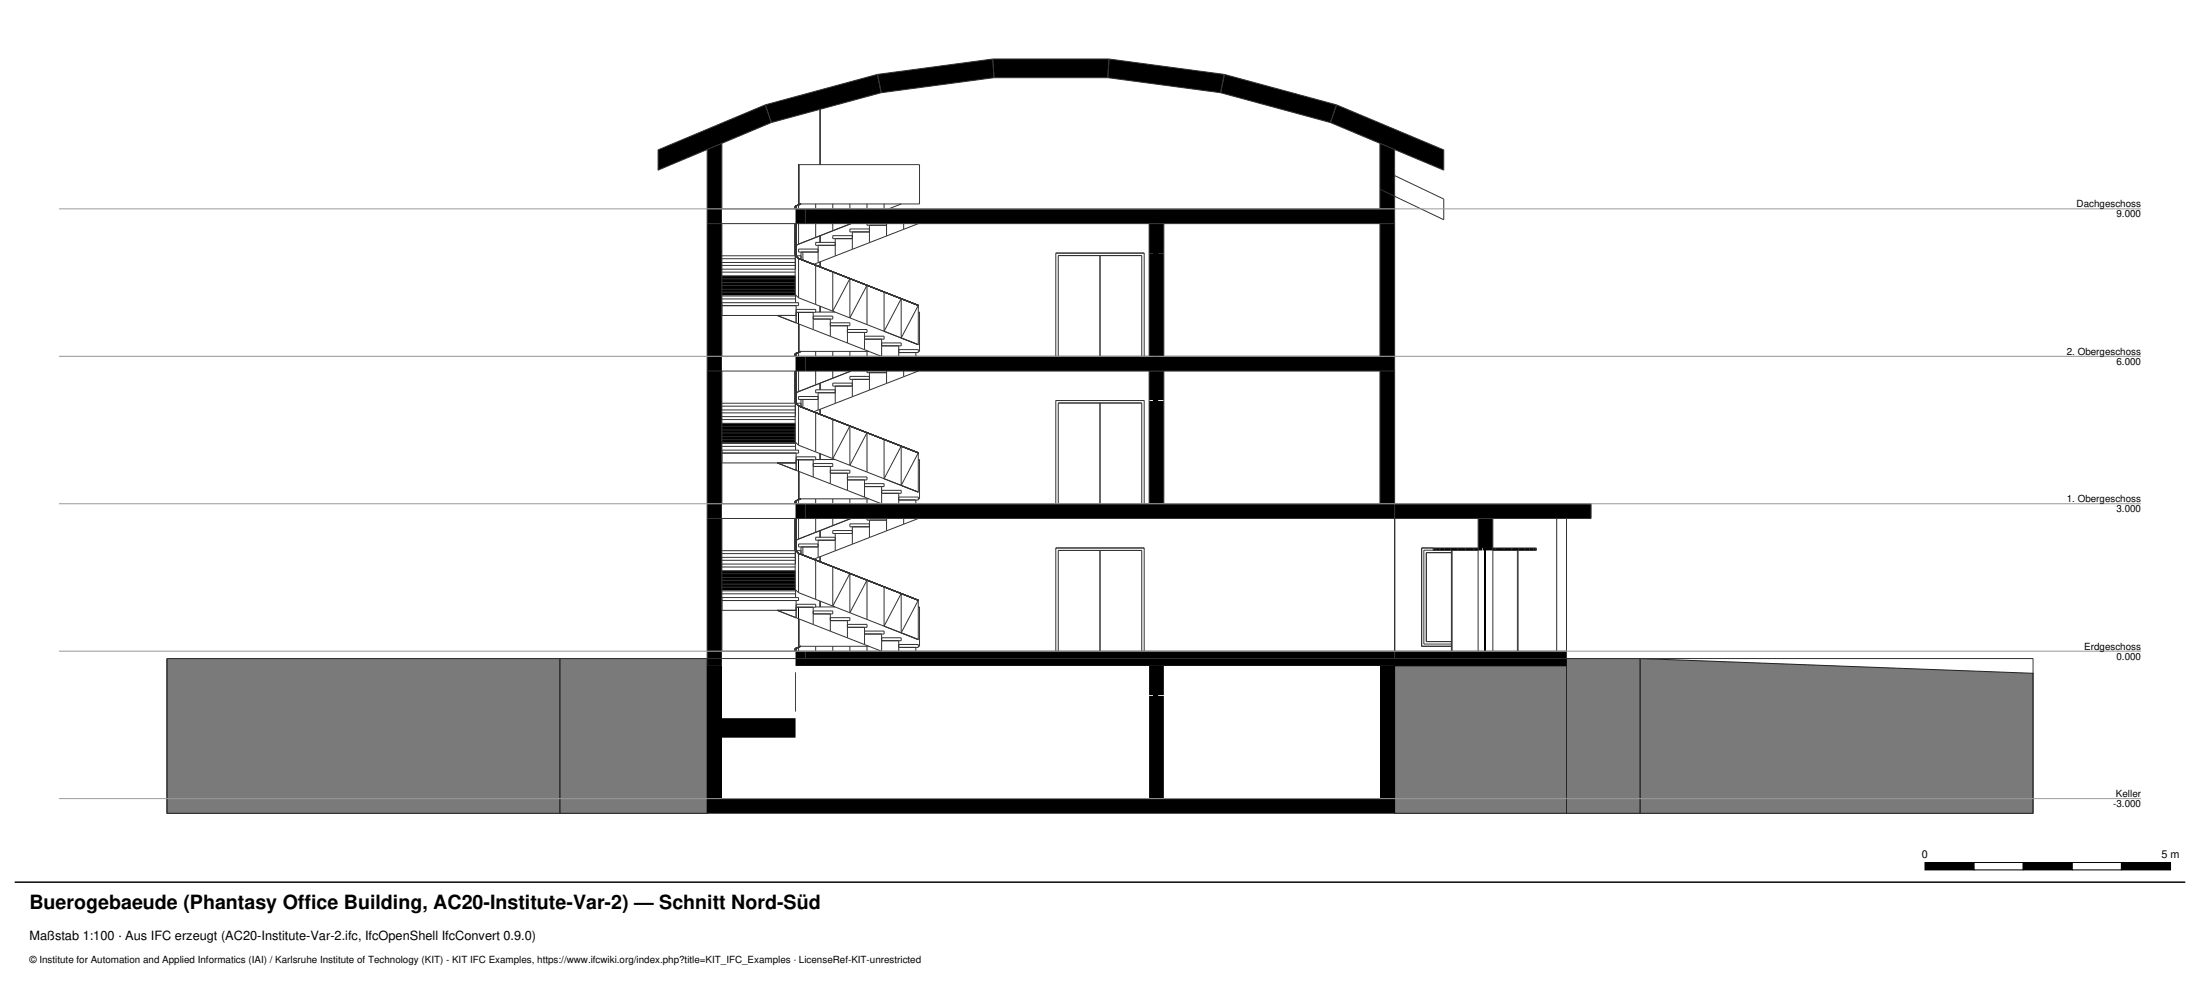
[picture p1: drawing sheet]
<svg xmlns="http://www.w3.org/2000/svg" width="448mm" height="205mm" viewBox="0 0 448 205" stroke-linecap="round" stroke-linejoin="round" font-family="sans-serif">
<path d="M34 134h80v31.5h-80zM114 134v31.5h30v-31.5zM284 135.5h35v-1.5h15v31.5h80v-28.5l-80-3v31.5h-50zM319 135.5v30z" fill-rule="evenodd" fill="#7a7a7a"/>
<path d="M34 134h80v31.5h-80zM114 134h30v31.5h-30M319 135.5v30M334 134l80 3v28.5h-80v-31.5h-15v1.5h-35v30h50" fill="none" stroke="#222" stroke-width=".2"/>
<g fill="#000">
<path d="M178.7 15.1l23.5-3.1 .2 3.8-23 3.1zM202.2 12h23.6l-.2 3.8h-23.2zM225.8 12l23.5 3.1-.7 3.8-23-3.1zM249.3 15.1l22.9 6.2-1.3 3.6-22.3-6zM134 30.5l21.8-9.2 1.3 3.6-23.1 9.7zM155.8 21.3l22.9-6.2 .7 3.8-22.3 6zM272.2 21.3l21.8 9.2v4.1l-23.1-9.7zM281 29.2l3 1.2v12.1h-3zM144 30.4l3-1.2v13.3h-3zM234.9 51.5h1v21h-1zM281 45.5h3v27h-3zM144 45.5h3v27h-3z"/>
<path d="M281 75.5h3v27h-3zM234.9 81.5h1v21h-1zM144 75.5h3v27h-3zM301 105.5h3v6h-3zM144 105.5h3v27h-3zM281 135.5h3v27h-3zM234.9 141.5h1v21h-1zM144 135.5h3v27h-3zM144 162.5h140v3h-140zM392 175.5h10v1.5h-10z"/>
<path d="M161.9 46.8h.2v8h-.2zM161.9 46.8h.2zM147 56.1h15v4h-15zM147 56.7h15z"/>
<path d="M234 45.5v6h3v21h-3v-21h3v-6zM235.9 51.5v21z"/>
<path d="M162 42.5v3h122v-3zM144 42.5v3h3v-3z"/>
<path d="M161.9 76.8h.2v8h-.2zM161.9 76.8h.2zM147 86.1h15v4h-15zM147 86.7h15z"/>
<path d="M162 72.5v3h122v-3zM144 72.5v3h3v-3z"/>
<path d="M234 75.5v6h3v21h-3v-21h3v-6zM235.9 81.5v21z"/>
<path d="M144 102.5v3h3v-3zM162 102.5v3h162v-3z"/>
<path d="M161.9 106.8h.2v8h-.2zM161.9 106.8h.2zM147 116.1h15v4h-15zM147 116.7h15z"/>
<path d="M301.9 111.5v.5h11v-.5h-10v.5v-.5zM291.9 111.5h10v.5h-10z"/>
<path d="M144 132.5v3h3v-3zM162 132.5v3h157v-3z"/>
<path d="M161.9 136.8h.2v8h-.2zM161.9 136.8h.2zM147 146.1h15v4h-15zM147 146.7h15z"/>
<path d="M234 135.5v6h3v21h-3v-21h3v-6zM235.9 141.5v21z"/>
</g>
<path d="M162.7 33.5v8M162.7 63.5v8M162.7 93.5v8M162.7 123.5v8M392 175.5h10v1.5h-10z" fill="none" stroke="#000" stroke-width=".2"/>
<path d="M302.4 112v20.5" fill="none" stroke="#000" stroke-width=".28"/>
<g fill="none" stroke="#333" stroke-width=".2">
<path d="M178.7 15.1l-22.9 6.2M178.7 15.1l.7 3.8M179.4 18.9l-22.3 6M202.2 12l-23.5 3.1M202.2 12l.2 3.8M202.2 12h23.6M202.4 15.8l-23 3.1M202.4 15.8h23.2M225.6 15.8l23 3.1M225.8 12l-.2 3.8M225.8 12l23.5 3.1M248.6 18.9l22.3 6"/>
<path d="M249.3 15.1l-.7 3.8M249.3 15.1l22.9 6.2M144 30.4v103.6M147 29.2v13.3M155.8 21.3l-21.8 9.2v4.1l23.1-9.7M155.8 21.3l1.3 3.6M162.6 33.5h24.7v8h-24.7zM162.8 33.5v8M167 22.2v11.3M272.2 21.3l-1.3 3.6M272.2 21.3l21.8 9.2v4.1l-23.1-9.7M281 29.2v13.3"/>
<path d="M284 30.4v103.6M284 35.7l10 4.8v4.2l-13-6.2M144 42.5h140M144 45.5h140M147 45.5v27M147 59.5h14.9M147 58.9h14.9M147 58.1h14.9M147 57.5h14.9M147 56.7h14.9M147 56.1h14.9M147 55.4h14.9"/>
<path d="M147 54.8h14.9M147 54h14.9M147 53.4h14.9M147 52.6h14.9M147 52h14.9M161.9 42v.5M161.9 45.5v14.4l.7 .7M161.9 51.2v.7M161.9 51.9l.7 .7M161.9 51.9h.2M161.9 51.2h.2M161.9 42h.2"/>
<path d="M161.9 42l.1 .5M161.9 51.2l.2 .7M161.9 42h.1M162 52h.1M162 45.5l.1 .3h-.2l.2 1.3h-.2l.2 1.4h-.2l.2 1.4M162.1 45.5v6.4M162.1 51.2v.7M162.1 50h.1M162.1 42v.5M162.1 51.9l.5 .7M162.1 51h.1M162.1 52.1h.1"/>
<path d="M162.1 49.9h.1M162.1 49.9h-.2l.2 1.3M162.2 52h.9M162.6 41.7v.8M162.6 45.5v4.2M162.6 52.6v8M162.6 52.6l3.5 1.4M162.6 49.7l-.5 .3M162.6 41.7l-.5 .3M162.6 41.7l-.7 .3M162.8 52.6h.3M163.1 41.5l-.5 .2"/>
<path d="M163.1 51.3v1.5M163.5 51.3v1.6M164 42.5v3M166.1 41.5v1M166.1 45.5v2.8M166.1 54v8M166.1 54l20.9 8.1M166.6 50.7h-4v.6h4M166.6 49.9v3.5M167 48v1.3M167 53.3v1M169.6 41.5v1"/>
<path d="M169.6 45.5v1.5M169.6 55.3v8l3.5-6.6v8l3.4-6.7v8M170.1 49.3h-4v.6h4M170.1 48.6v3.5M173.1 41.5v1M173.1 45.5v.1M173.3 45.5l-10.7 4.2M173.6 48h-4v.6h4M173.6 47.2v3.5M176.5 41.5v1M176.5 45.5v.3h4M177 46.6h-3.9v.6h3.9"/>
<path d="M177 45.8v3.6M180 59.4v8l3.5-6.6v8l3.5-6.7M180 41.5v1M180.5 45.5v2.5M180.5 48l-14.8 5.8M183.5 41.5l-2.5 1M184 45.5v1.2M187 45.5l-6.5 2.5M224 52v20.5M234 45.5v27M237 45.5v27M281 45.5v27"/>
<path d="M144 72.5h140M144 75.5h140M147 61.6h15.6v.6h-15.6M147 75.5v27M147 60.8h15M147 60.2h15M147 64.2h15.1M158.3 64.2l21.2 8.3M161.9 72v.5M161.9 75.5v14.4l.7 .7M161.9 72h.2M161.9 72l.1 .5"/>
<path d="M162 60v1.6M162 75.5l.1 .3h-.2l.2 1.3h-.2l.2 1.4h-.2l.2 1.4M162.1 75.5v6.4M162.1 80h.1M162.1 72v.5M162.1 79.9h.1M162.1 79.9h-.2l.2 1.3M162.1 62.2v3.5M162.1 63h4v.6h-4M162.6 65.9v5.6h14.3M162.6 71.7v.8M162.6 75.5v4.2"/>
<path d="M162.6 60.6l24.4 9.5v-8M162.6 79.7l-.5 .3M162.6 71.7l-.5 .3M162.6 71.7l-.7 .3M162.8 66v5.5M163.1 71.5l-.5 .2M164 72.5v3M165.6 64.3h4v.6h-4M165.6 63.6v3.5M166.1 71.5v1M166.1 75.5v2.8M166.1 63.5h3.9"/>
<path d="M166.6 79.9v3.5M167 62.3v1.2M167 78v1.3M169.1 65.7h4v.6h-4M169.1 64.9v3.5M169.6 71.5v1M169.6 75.5v1.5M170.1 79.3h-4v.6h4M170.1 78.6v3.5M172.6 67h3.9v.6h-3.9M172.6 66.3v3.5M173.1 71.5v1"/>
<path d="M173.1 75.5v.1M173.3 75.5l-10.7 4.2M173.6 78h-4v.6h4M173.6 77.2v3.5M176 68.4h4v.6h-4M176 67.6v3.6M176.5 71.5v1M176.5 75.5v.3h4M177 76.6h-3.9v.6h3.9M177 75.8v3.6M179.5 69.8h4v.6h-4M179.5 69v3.5"/>
<path d="M180.5 75.5v2.5M183 71.1h4v.6h-4M183 70.4v2.1M184 75.5v1.2M186.5 71.7v.8M187 75.5l-21.3 8.3M187 63.5h.3v8h-.3M215 72.5v-21h18v21M215.5 72.5v-20.5h17v20.5M234 75.5v27M237 75.5v27M281 75.5v27"/>
<path d="M147 91.6h15.6v.6h-15.6M147 90.8h15M147 90.2h15M147 89.5h14.9M147 88.9h14.9M147 88.1h14.9M147 87.5h14.9M147 86.7h14.9M147 86.1h14.9M147 85.4h14.9M147 84.8h14.9M147 84h14.9"/>
<path d="M147 83.4h14.9M147 82.6h14.9M147 82h14.9M147 94.2h15.1M158.3 94.2l21.2 8.3M161.9 81.2v.7M161.9 81.9l.7 .7M161.9 81.9h.2M161.9 81.2h.2M161.9 81.2l.2 .7M162 90v1.6M162 82h.1"/>
<path d="M162.1 81.2v.7M162.1 81.9l.5 .7M162.1 81h.1M162.1 82.1h.1M162.1 92.2v3.5M162.1 93h4v.6h-4M162.2 82h.9M162.6 95.9v5.6h14.3M162.6 82.6v8M162.6 82.6l7 2.7v8l3.5-6.6v8l3.4-6.7v8M162.6 90.6l24.4 9.5v-8M162.8 96v5.5"/>
<path d="M162.8 82.6h.3M163.1 81.3v1.5M163.5 81.3v1.6M165.6 94.3h4v.6h-4M165.6 93.6v3.5M166.1 92v-8l20.9 8.1M166.1 93.5h3.9M166.6 80.7h-4v.6h4M167 83.3v1M167 92.3v1.2M169.1 95.7h4v.6h-4M169.1 94.9v3.5"/>
<path d="M172.6 97h3.9v.6h-3.9M172.6 96.3v3.5M176 98.4h4v.6h-4M176 97.6v3.6M179.5 99.8h4v.6h-4M179.5 99v3.5M180 89.4v8l3.5-6.6v8l3.5-6.7M187 93.5h.3v8h-.3M224 82v20.5M144 102.5h180v3h-180M147 105.5v27M147 119.5h14.9"/>
<path d="M147 118.9h14.9M147 118.1h14.9M147 117.5h14.9M147 116.7h14.9M147 116.1h14.9M147 115.4h14.9M147 114.8h14.9M147 114h14.9M147 113.4h14.9M147 112.6h14.9M147 112h14.9M161.9 102v.5"/>
<path d="M161.9 105.5v14.4l.7 .7M161.9 111.2v.7M161.9 111.9l.7 .7M161.9 111.9h.2M161.9 111.2h.2M161.9 102h.2M161.9 102l.1 .5M161.9 111.2l.2 .7M162 112h.1M162 105.5l.1 .3h-.2l.2 1.3h-.2l.2 1.4h-.2l.2 1.4h-.2l.2 1.3M162.1 105.5v6.4M162.1 111.2v.7"/>
<path d="M162.1 110h.1M162.1 102v.5M162.1 111.9l.5 .7M162.1 111h.1M162.1 112.1h.1M162.1 109.9h.1M162.2 112h.9M162.6 101.7v.8M162.6 105.5v4.2M162.6 112.6v8M162.6 112.6l7 2.7M162.6 109.7l-.5 .3"/>
<path d="M162.6 101.7l-.5 .3M162.6 101.7l-.7 .3M162.8 112.6h.3M163.1 101.5l-.5 .2M163.1 111.3v1.5M163.5 111.3v1.6M164 102.5v3M166.1 101.5v1M166.1 105.5v2.8M166.1 114v8M166.6 110.7h-4v.6h4M166.6 109.9v3.5"/>
<path d="M167 108v1.3M167 113.3v1M169.6 101.5v1M169.6 105.5v1.5M169.6 115.3v8l3.5-6.6v8l3.4-6.7v8M169.6 115.3l17.4 6.8M170.1 109.3h-4v.6h4M170.1 108.6v3.5M173.1 101.5v1M173.1 105.5v.1M173.3 105.5l-10.7 4.2M173.6 108h-4v.6h4"/>
<path d="M173.6 107.2v3.5M176.5 101.5v1M176.5 105.5v.3h4M177 106.6h-3.9v.6h3.9M177 105.8v3.6M180 119.4v8l3.5-6.6v8l3.5-6.7M180.5 105.5v2.5M180.5 108l-14.8 5.8M183 101.1h4v.6h-4M183 100.4v2.1M184 105.5v1.2M186.5 101.7v.8"/>
<path d="M187 105.5l-6.5 2.5M215 102.5v-21h18v21M215.5 102.5v-20.5h17v20.5M224 112v20.5M291.9 112h-1.9v19.1h5.6M291.9 111.5v.5h9.1M292 111.5v.5M292.5 111.5v.5M293.2 111.5v.5M294.2 111.5v.5M295.4 111.5v.5M295.6 112v20.5"/>
<path d="M295.6 112.5h-5.1v18.1h5.1M295.7 112v20.5M296.9 111.5v.5M298.4 111.5v.5M300.1 111.5v.5M301 111.5h-11.5v20h6.1M301 105.5v27M304 105.5v27M304 111.5h8.9v.5h-8.9M304.6 111.5v.5M306.3 111.5v.5M307.9 111.5v.5"/>
<path d="M309 112v20.5M309.1 112v20.5M309.3 111.5v.5M310.5 111.5v.5M311.5 111.5v.5M312.2 111.5v.5M312.7 111.5v.5M317 105.5v27M319 105.5v28.5M34 134h380v31.5h-380zM114 134v31.5M144 132.5h175"/>
<path d="M147 121.6h15.6v.6h-15.6M147 120.8h15M147 120.2h15M147 124.2h15.1M158.3 124.2l21.2 8.3M161.9 132v.5M161.9 132h.2M161.9 132l.1 .5M162 120v1.6M162.1 132v.5M162.1 122.2v3.5M162.1 123h4v.6h-4"/>
<path d="M162.6 125.9v5.6h14.3M162.6 131.7v.8M162.6 131.7l-.5 .3M162.6 131.7l-.7 .3M162.6 120.6l24.4 9.5v-8M162.8 126v5.5M163.1 131.5l-.5 .2M164 132.5v1.5M165.6 124.3h4v.6h-4M165.6 123.6v3.5M166.1 131.5v1M166.1 123.5h3.9"/>
<path d="M167 122.3v1.2M169.1 125.7h4v.6h-4M169.1 124.9v3.5M169.6 131.5v1M172.6 127h3.9v.6h-3.9M172.6 126.3v3.5M173.1 131.5v1M176 128.4h4v.6h-4M176 127.6v3.6M176.5 131.5v1M179.5 129.8h4v.6h-4M179.5 129v3.5"/>
<path d="M183 131.1h4v.6h-4M183 130.4v2.1M186.5 131.7v.8M187 123.5h.3v8h-.3M215 132.5v-21h18v21M215.5 132.5v-20.5h17v20.5M334 134v31.5"/>
</g>
<path d="M12 42.5h424M12 72.5h424M12 102.5h424M12 132.5h424M12 162.5h424" fill="none" stroke="#999" stroke-width=".2"/>
<path d="M3 179.5h442" fill="none" stroke="#000" stroke-width=".3"/>
<path d="M402 175.5h10v1.5h-10z" fill="#fff"/>
<path d="M402 175.5h10v1.5h-10zM412 175.5h10v1.5h-10z" fill="none" stroke="#000" stroke-width=".2"/>
<path d="M412 175.5h10v1.5h-10z" fill="#000"/>
<path d="M422 175.5h10v1.5h-10z" fill="#fff"/>
<path d="M422 175.5h10v1.5h-10zM432 175.5h10v1.5h-10z" fill="none" stroke="#000" stroke-width=".2"/>
<path d="M432 175.5h10v1.5h-10z" fill="#000"/>
<text font-size="4" x="6" y="185">Buerogebaeude (Phantasy Office Building, AC20-Institute-Var-2) — Schnitt Nord-Süd</text>
<text font-size="2.6" x="6" y="191.2">Maßstab 1:100 · Aus IFC erzeugt (AC20-Institute-Var-2.ifc, IfcOpenShell IfcConvert 0.9.0)</text>
<g font-size="2.2">
<text x="391.4" y="174.5">0</text>
<text x="440.2" y="174.5">5 m</text>
</g>
<g font-size="2">
<text x="422.9" y="42.2">Dachgeschoss</text>
<text x="431" y="44.2">9.000</text>
<text x="420.9" y="72.2">2. Obergeschoss</text>
<text x="431" y="74.2">6.000</text>
<text x="420.9" y="102.2">1. Obergeschoss</text>
<text x="431" y="104.2">3.000</text>
<text x="424.4" y="132.2">Erdgeschoss</text>
<text x="431" y="134.2">0.000</text>
<text x="430.3" y="164.2">-3.000</text>
<text x="430.9" y="162.2">Keller</text>
<text x="6" y="196">© Institute for Automation and Applied Informatics (IAI) / Karlsruhe Institute of Technology (KIT) - KIT IFC Examples, https://www.ifcwiki.org/index.php?title=KIT_IFC_Examples · LicenseRef-KIT-unrestricted</text>
</g>
</svg>
